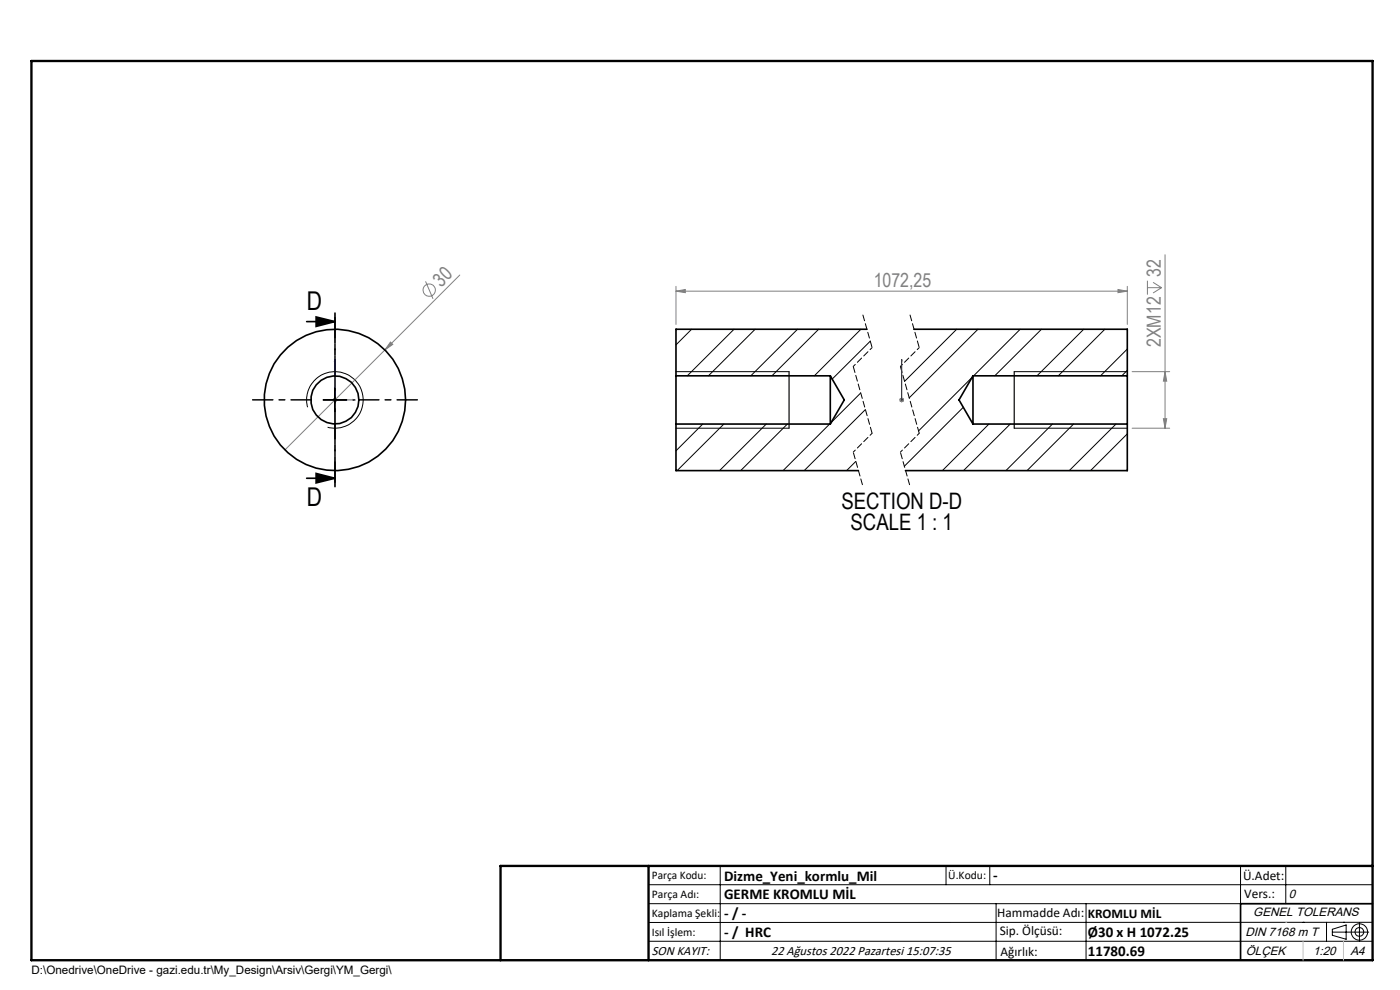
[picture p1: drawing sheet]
<svg xmlns="http://www.w3.org/2000/svg" width="297mm" height="210mm" viewBox="0 0 297 210" stroke-linecap="round" stroke-linejoin="round" font-family="sans-serif">
<g fill="none" stroke="#808080" stroke-width=".21">
<path d="M90.3 59.7l1.6 3.7M97.5 58.3l-37.1 37.2M243.4 59.5v3M244.6 59.9l1.8 1.1M247.2 54v36.8M82.8 72.6l.5 .5-1.6 1.1zM143.4 61.8l2-.4v.7zM143.4 60.7v8.1M143.4 61.8h95.7M237.2 61.4l1.9 .4-1.9 .3zM239.1 60.7v8.1M240.2 78.8h7.9"/>
<path d="M243.4 61h3M246.4 61l-1.8 1.2M247.2 78.8l.3 2h-.7zM70.6 84.8h.9M70.7 84.5l.7 .7M71 84.3v1M190.8 84.8h1M190.9 84.5l.7 .7M191.3 84.3v1M191.6 84.5l-.7 .7M240.2 90.8h7.9M246.8 88.8h.7l-.3 2z"/>
<circle cx="91.1" cy="61.5" r="1.31"/>
</g>
<path d="M65.1 68.2h5.9M67.1 67.2l3.9 1-3.9 1zM65.1 101.5h5.9M67.1 100.4l3.9 1.1-3.9 .9zM291.2 191.7h-28v12" fill="none" stroke="#000" stroke-width=".35"/>
<g fill="none" stroke="#000" stroke-width=".21">
<path d="M143.4 78.8h24M215.2 78.8h23.9M65.3 86.4a6 6 0 0 1 5.2-7.5 6 6 0 0 1 6.5 6.5 6 6 0 0 1-7.5 5.2M68.5 84.8h5.1M71 82.3v5M143.4 90.8h24M215.2 90.8h23.9M137.6 187.7h153.6M137.6 191.7h153.6M137.6 199.7h153.6M152.8 183.7v20M200.7 183.7v4"/>
<path d="M210 183.7v4M211.3 191.7v12M230.4 191.7v12M263.2 183.7v20M272.8 183.7v8M276.4 195.6h.1M281.4 195.6v4.1M282.6 197.7h7.8M282.6 197.1l3-.9v3l-3-.8zM285 195.6h.1M288.4 195.8v3.8M291.2 195.6l-153.6 .1"/>
<circle cx="288.4" cy="197.7" r="1.74"/>
<circle cx="288.4" cy="197.7" r=".93"/>
</g>
<path d="M71 76.3v8.5h4.4M71 76.3l.2 .4h-.3zM191.3 76.3v.4v-.4M191.3 76.3v8.5M74.9 84.7l.5 .1-.5 .1zM191.3 84.7v.2zM191.3 84.8h.1" fill="none" stroke="#00f" stroke-width=".21"/>
<path d="M183 66.6l2 7.1M193 66.6l2 7.1M181 95.9l2 7.1M191 95.9l2 7.1" fill="none" stroke="#000" stroke-width=".21" stroke-dasharray="1.3 .6" stroke-dashoffset="-.2"/>
<path d="M185 73.7l-4 4M195 73.7l-4 4M185 91.9l-4 4M195 91.9l-4 4" fill="none" stroke="#000" stroke-width=".21" stroke-dasharray="1.3 .6" stroke-dashoffset=".7"/>
<path d="M181 77.7l4 14.2M191 77.7l4 14.2" fill="none" stroke="#000" stroke-width=".21" stroke-dasharray="1.3 .6" stroke-dashoffset="-.1"/>
<path d="M71.1 66.2v37.2" fill="none" stroke="#000" stroke-width=".35" stroke-dasharray="6.3 1.3 1.3 1.3" stroke-dashoffset="-.2"/>
<path d="M167.4 78.8v12M215.2 78.8v12M106.2 203.7h185" fill="none" stroke="#000" stroke-width=".25"/>
<path d="M6.7 12.9h284.5v190.8h-284.5zM137.6 183.7v20M291.2 183.7h-185v20" fill="none" stroke="#000" stroke-width=".5"/>
<path d="M272.8 195.6h.1M276.4 199.7v4M285 199.7v4" fill="none" stroke="#c0c0c0" stroke-width=".21"/>
<path d="M71.1 79.8v-12.5M66.1 84.8h-12.5M71.1 89.8v12.5M76.1 84.8h12.5" fill="none" stroke="#000" stroke-width=".21" stroke-dasharray="15.2 1.3 1.3 1.3" stroke-dashoffset="10.9"/>
<path d="M67.1 67.2l3.9 1-3.9 1zM67.1 100.4l3.9 1.1-3.9 .9z" fill="#000"/>
<g fill="#00f">
<path d="M74.9 84.7l.5 .1-.5 .1zM71 76.3l.2 .4h-.3z"/>
<path d="M191.3 84.7v.2zM191.3 76.3v.4zM191.3 84.7v.2zM191.3 76.3v.4z"/>
</g>
<g fill="#808080">
<path d="M82.8 72.6l.5 .5-1.6 1.1z"/>
<path d="M237.2 61.4l1.9 .4-1.9 .3zM143.4 61.8l2-.4v.7z"/>
<path d="M246.8 88.8h.7l-.3 2zM247.2 78.8l.3 2h-.7z"/>
</g>
<g fill="none" stroke="#000" stroke-width=".35">
<path d="M143.4 79.7v10.2M143.4 79.7h32.7M176.1 79.7v10.2M176.1 79.7l3 5.1-3 5.1M183.9 69.8h-40.5v9.9M193.9 69.8h45.2v9.9M206.4 79.7v10.2M206.4 79.7h32.7M206.4 79.7l-3 5.1 3 5.1M239.1 79.7v10.2M143.4 89.9h32.7M143.4 89.9v9.9h38.7"/>
<path d="M206.4 89.9h32.7M239.1 89.9v9.9h-47"/>
<circle cx="71" cy="84.8" r="5.1"/>
<circle cx="71" cy="84.8" r="15"/>
</g>
<g fill="none" stroke="#000" stroke-width=".21">
<path d="M146.7 69.8l-3.3 3.4M155.7 69.8l-9.9 9.9M160.2 69.8l-9.9 9.9M169.2 69.8l-9.9 9.9M173.7 69.8l-9.9 9.9M182.6 69.8l-9.8 9.9M184.6 72.4l-8.1 8M194 69.8l-.1 .1M203 69.8l-11.1 11.1M207.5 69.8l-14.6 14.6M216.4 69.8l-9.8 9.9M220.9 69.8l-9.9 9.9"/>
<path d="M229.9 69.8l-9.9 9.9M234.4 69.8l-9.9 9.9M239.1 74l-5.6 5.7M239.1 78.6l-1.1 1.1M149.1 89.9l-5.7 5.7M153.6 89.9l-9.9 9.9M162.6 89.9l-10 9.9M167 89.9l-9.9 9.9M176 89.9l-9.9 9.9M181.5 97.9l-1.9 1.9M182.6 83.4l-6.3 6.2M183.6 86.9l-13 12.9"/>
<path d="M204.4 86.4l-12.6 12.5M206.2 80l-11.4 11.4M209.8 89.9l-9.9 9.9M214.3 89.9l-9.9 9.9M223.3 89.9l-9.9 9.9M227.8 89.9l-9.9 9.9M236.7 89.9l-9.9 9.9M239.1 92l-7.7 7.8"/>
</g>
<g font-size="5.5">
<text x="65.1" y="65.8">D</text>
<text x="65.1" y="107.4">D</text>
</g>
<g font-size="4.8">
<text x="178.5" y="108">SECTION D-D</text>
<text x="180.4" y="112.5">SCALE 1 : 1</text>
</g>
<g font-size="4.1" fill="#808080">
<text x="246.3" y="58.7" transform="rotate(-90 246.3 58.7)">32</text>
<text x="93.6" y="61" transform="rotate(-45 93.6 61)">30</text>
<text x="185.4" y="60.8">1072,25</text>
<text x="246.3" y="73.6" transform="rotate(-90 246.3 73.6)">2XM12</text>
</g>
<g font-size="3.2">
<text x="153.6" y="186.8">Dizme_Yeni_kormlu_Mil</text>
<text x="153.6" y="190.8">GERME KROMLU MİL</text>
<text x="210.7" y="186.6">-</text>
<text x="153.6" y="194.8">- / -</text>
<text x="153.6" y="198.8">- / HRC</text>
<text x="230.8" y="198.7">Ø30 x H 1072.25</text>
<text x="230.8" y="202.8">11780.69</text>
</g>
<g font-size="2.8">
<text x="263.7" y="186.7">Ü.Adet:</text>
<text x="263.9" y="190.5">Vers.:</text>
<text x="211.5" y="194.5">Hammadde Adı:</text>
<text x="230.8" y="194.7">KROMLU MİL</text>
<text x="138.3" y="202.6">SON KAYIT:</text>
<text x="163.6" y="202.6">22 Ağustos 2022 Pazartesi 15:07:35</text>
<text x="212.1" y="198.4">Sip. Ölçüsü:</text>
<text x="212.2" y="202.7">Ağırlık:</text>
</g>
<g font-size="2.6">
<text x="273.4" y="190.4">0</text>
<text x="265.9" y="194.4">GENEL TOLERANS</text>
<text x="264.2" y="198.5">DIN 7168 m T</text>
<text x="264.3" y="202.6">ÖLÇEK</text>
<text x="278.5" y="202.6">1:20</text>
<text x="286.5" y="202.6">A4</text>
</g>
<g font-size="2.5">
<text x="138.3" y="186.4">Parça Kodu:</text>
<text x="138.3" y="190.5">Parça Adı:</text>
<text x="201.2" y="186.5">Ü.Kodu:</text>
<text x="138.3" y="194.5">Kaplama Şekli:</text>
<text x="138.3" y="198.6">Isıl İşlem:</text>
<text x="6.7" y="206.7">D:\Onedrive\OneDrive - gazi.edu.tr\My_Design\Arsiv\Gergi\YM_Gergi\</text>
</g>
</svg>
